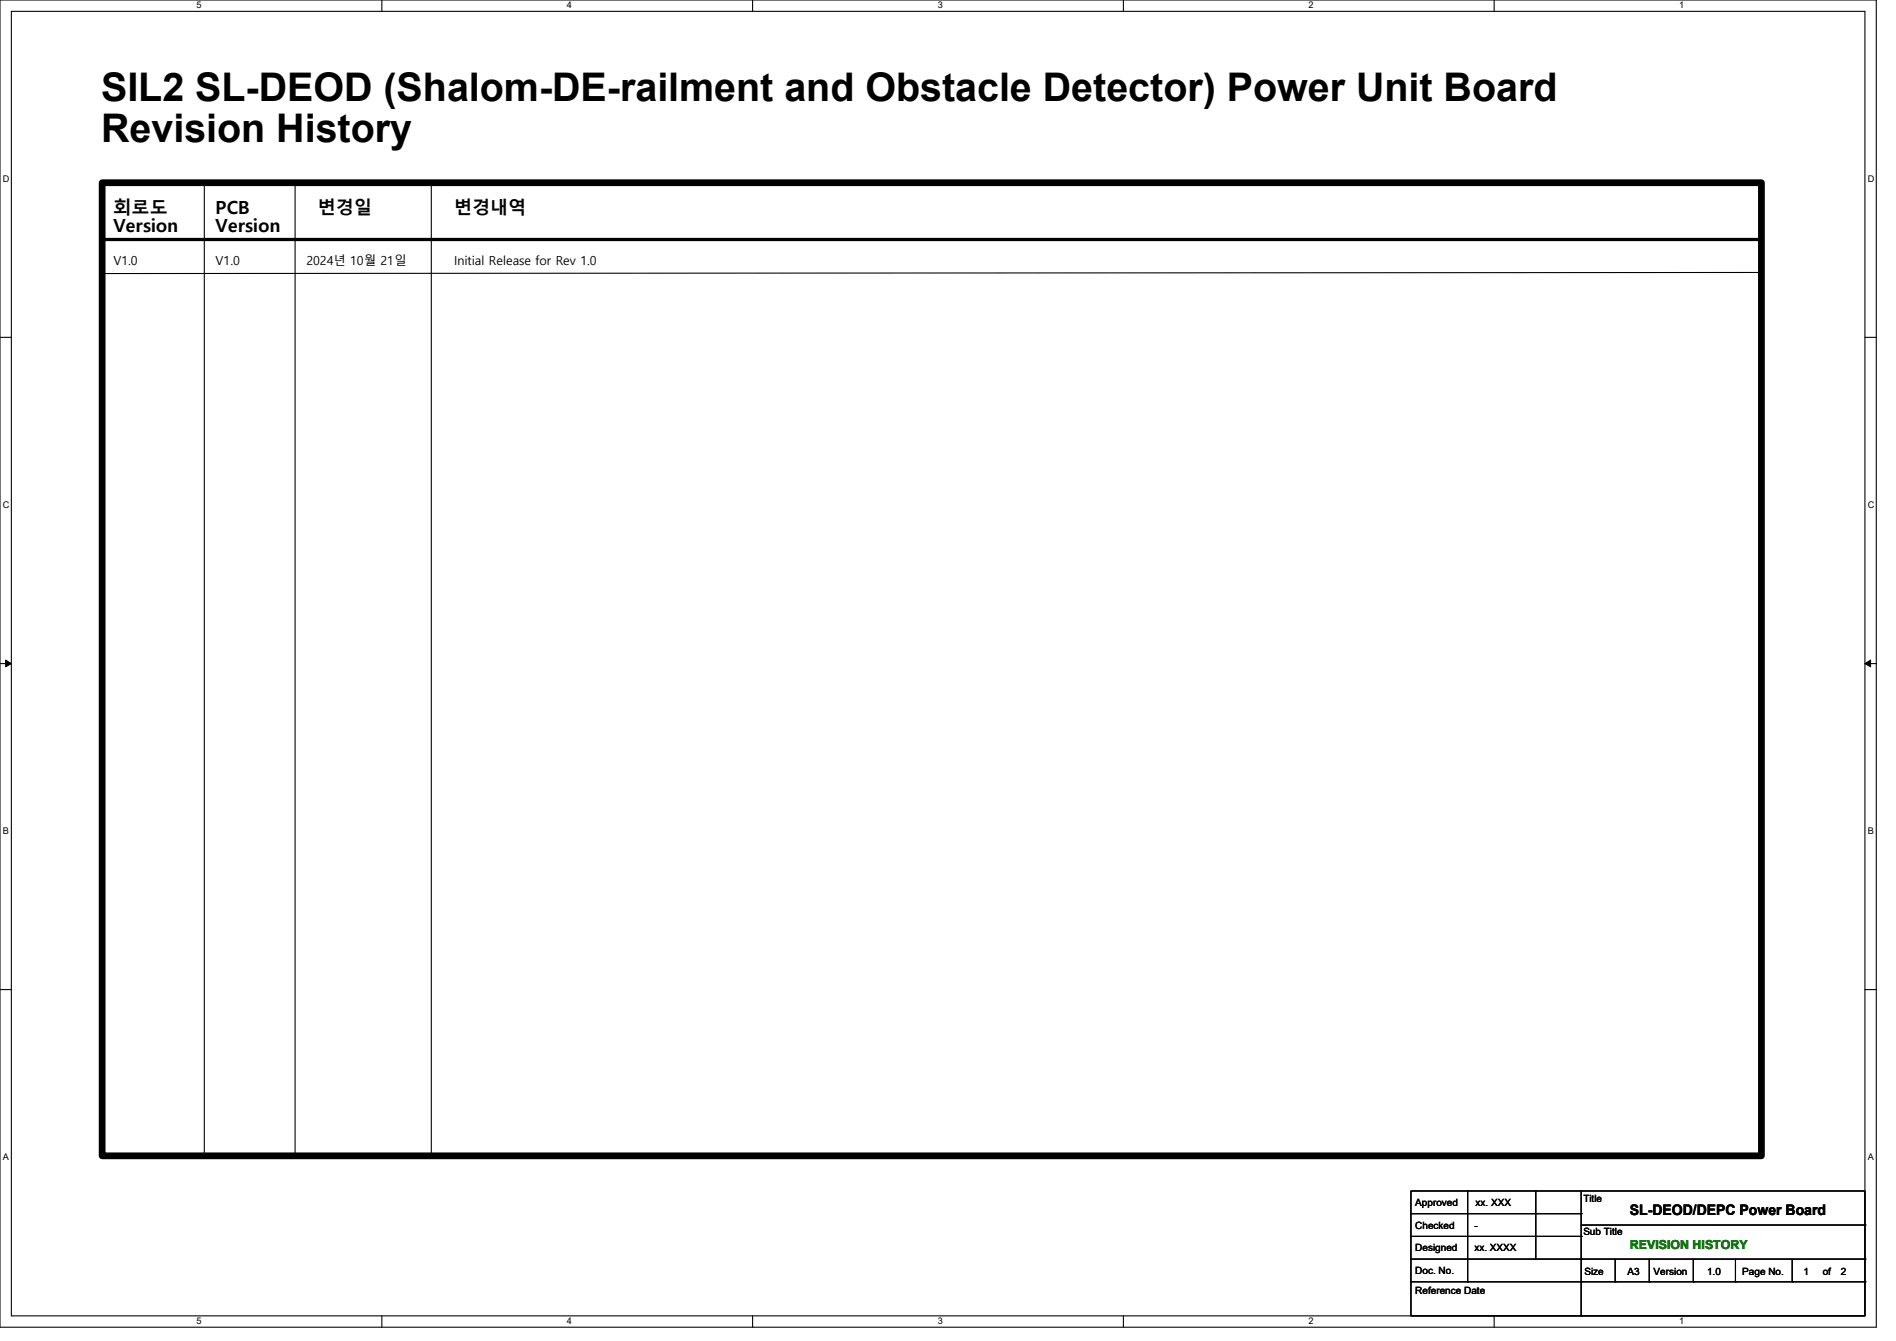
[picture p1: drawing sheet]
<svg xmlns="http://www.w3.org/2000/svg" width="297mm" height="210mm" viewBox="0 0 297 210" stroke-linecap="round" stroke-linejoin="round" font-family="sans-serif">
<g fill="none" stroke="#000" stroke-width=".17">
<path d="M0 0h293.6v207.7h-293.6zM1.8 1.8h290v204.2h-290zM59.8 0v1.8M117.8 0v1.8M175.8 0v1.8M233.8 0v1.8M32 28.6v152.3M46.2 28.6v152.3M67.5 28.6v152.1M0 52.8h1.8M275.5 42.6h.1M275.5 42.6l-259.5 .2"/>
<path d="M291.8 52.8h1.8M0 103.9h1.8M291.8 103.9h1.8M0 154.9h1.8M291.8 154.9h1.8M32 180.9h.1M46.2 180.9h.1M67.5 180.7h.1M220.8 186.4h71v19.6h-71zM220.8 193.5h26.6M220.8 197.1h71M220.8 190h26.6"/>
<path d="M229.7 186.4v14.2M240.3 197.1h.1M240.3 186.4v10.7M247.4 193.5h.1M247.4 197.1h.1M247.4 190h.1M247.4 186.4v19.6M247.4 191.8h44.4M252.7 197.1v3.5M258.1 197.1v3.5M265 197.1v3.5M271.6 197.1v3.5"/>
<path d="M280.4 197.1v3.5M291.8 191.8h.1M291.8 197.1h.1M59.8 206v1.7M117.8 206v1.7M175.8 206v1.7M220.8 200.6h71M229.7 200.6h.1M233.8 206v1.7M247.4 206h.1M247.4 200.6h.1M252.7 200.6h.1"/>
<path d="M258.1 200.6h.1M265 200.6h.1M271.6 200.6h.1M280.4 200.6h.1M291.8 200.6h.1"/>
</g>
<path d="M.9 103.3l.9 .6-.9 .5zM291.8 103.9l.9-.6v1.1z" fill="#000" stroke="#000" stroke-width=".16"/>
<path d="M16 28.6h259.6v152.3h-259.6z" fill="none" stroke="#000" stroke-width="1.1"/>
<path d="M16 37.5h259.6" fill="none" stroke="#000" stroke-width=".51"/>
<circle cx="275.6" cy="37.5" r=".25" fill="#000"/>
<g font-size="6.2">
<text x="15.8" y="15.8">SIL2 SL-DEOD (Shalom-DE-railment and Obstacle Detector) Power Unit Board</text>
<text x="15.8" y="22.2">Revision History</text>
</g>
<g font-size="2.8">
<text x="17.8" y="33.4">회로도</text>
<text x="33.7" y="33.4">PCB</text>
<text x="49.7" y="33.4">변경일</text>
<text x="71" y="33.4">변경내역</text>
<text x="17.8" y="36.3">Version</text>
<text x="33.7" y="36.3">Version</text>
</g>
<text font-size="2.3" x="255" y="190.1">SL-DEOD/DEPC Power Board</text>
<g font-size="1.9">
<text x="17.8" y="41.4">V1.0</text>
<text x="33.7" y="41.4">V1.0</text>
<text x="48" y="41.4">2024년 10월 21일</text>
<text x="71" y="41.4">Initial Release for Rev 1.0</text>
</g>
<text font-size="1.9" fill="#008000" x="255" y="195.5">REVISION HISTORY</text>
<g font-size="1.6">
<text x="221.5" y="188.7">Approved</text>
<text x="230.9" y="188.7">xx. XXX</text>
<text x="247.8" y="188.2">Title</text>
<text x="221.5" y="192.3">Checked</text>
<text x="221.5" y="195.9">Designed</text>
<text x="230.7" y="195.9">xx. XXXX</text>
<text x="230.7" y="192.3">-</text>
<text x="247.8" y="193.4">Sub Title</text>
<text x="221.5" y="199.4">Doc. No.</text>
<text x="221.5" y="202.6">Reference Date</text>
<text x="247.9" y="199.6">Size</text>
<text x="254.7" y="199.6">A3</text>
<text x="258.8" y="199.6">Version</text>
<text x="267.1" y="199.6">1.0</text>
<text x="272.6" y="199.6">Page No.</text>
<text x="282.2" y="199.6">1</text>
<text x="285.2" y="199.6">of</text>
<text x="288.1" y="199.6">2</text>
</g>
<g font-size="1.4">
<text x="30.7" y="1.3">5</text>
<text x="88.7" y="1.3">4</text>
<text x="146.7" y="1.3">3</text>
<text x="204.8" y="1.3">2</text>
<text x="262.8" y="1.3">1</text>
<text x=".5" y="28.4">D</text>
<text x="292.3" y="28.4">D</text>
<text x=".5" y="79.5">C</text>
<text x="292.3" y="79.5">C</text>
<text x=".5" y="130.5">B</text>
<text x="292.3" y="130.5">B</text>
<text x=".5" y="181.6">A</text>
<text x="292.3" y="181.6">A</text>
<text x="30.7" y="207.3">5</text>
<text x="88.7" y="207.3">4</text>
<text x="146.7" y="207.3">3</text>
<text x="204.8" y="207.3">2</text>
<text x="262.8" y="207.3">1</text>
</g>
</svg>
